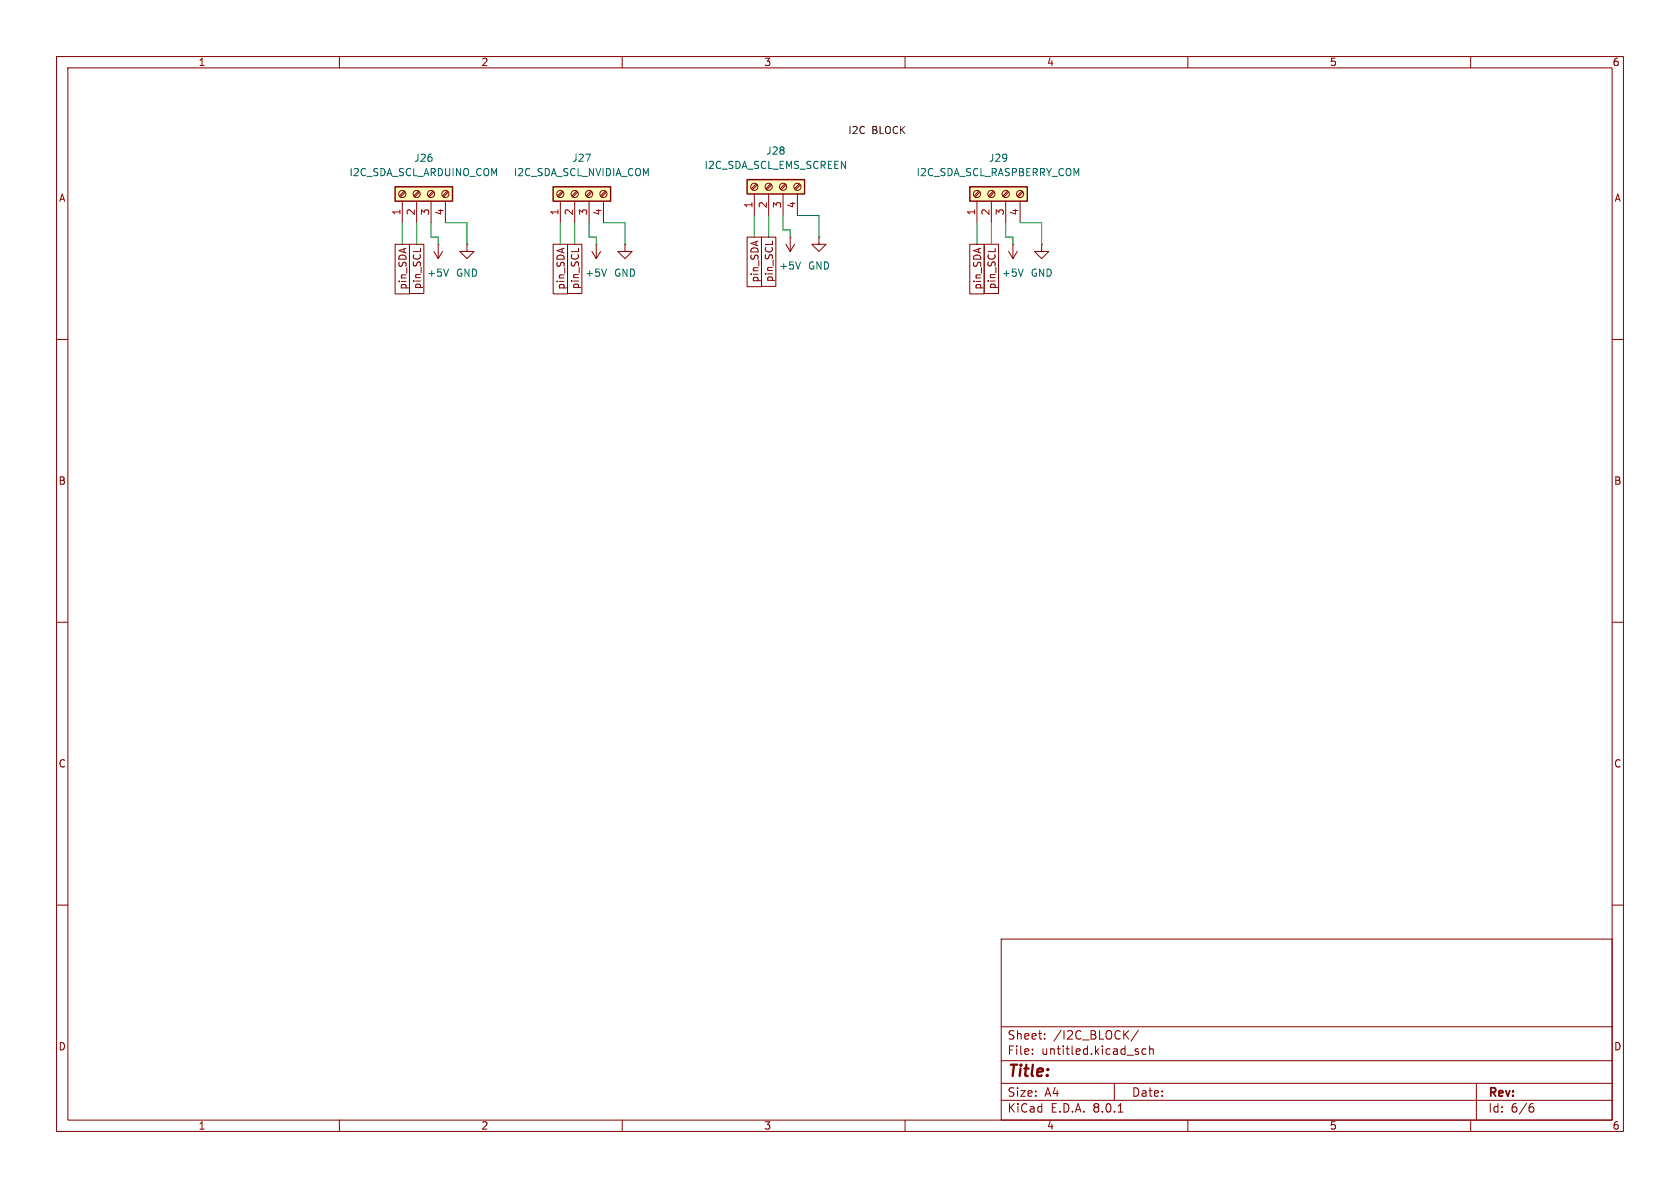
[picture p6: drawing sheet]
<svg xmlns="http://www.w3.org/2000/svg" width="297mm" height="210mm" viewBox="0 0 297 210" stroke-linecap="round" stroke-linejoin="round" font-family="sans-serif">
<g fill="none" stroke="#840000" stroke-width=".18">
<path d="M10 10h277v190h-277zM12 12h273v186h-273zM60 10v2M110 10v2M160 10v2M210 10v2M260 10v2M10 60h2M110.5 43.2v1.3h1.3l-1.3 1.2-1.3-1.2h1.3M110.5 43.2h.1M285 60h2M10 110h2"/>
<path d="M285 110h2M10 160h2M285 160h2M177 166h108v32h-108zM60 198v2M110 198v2M160 198v2M177 194.5h108M177 191.5h108M177 187.5h108M177 181.5h108M182.5 186.3v.1"/>
<path d="M182.5 185.5v.1M184.7 183.6v.1M184.7 182.8v.1M197 191.5v3M197.7 196.6h.8M201.2 186v.3M201.2 182.1l-1.2 2M202.6 185.5l-.4-.1-.3 .3v.4l.1 .2h.6M203.2 185.5l.3-.1 .3 .1 .1 .9M203.2 184.9v1.5M210 198v2M260 198v2"/>
<path d="M261 191.5v6.5M270.6 195.7h.3l.3 .3-.1 .5-.5 .1M271 195.1l-.4 .1"/>
</g>
<path d="M69.8 33h10.2v2.6h-10.2z" fill="#ffffc2"/>
<path d="M69.8 33h10.2v2.6h-10.2z" fill="none" stroke="#840000" stroke-width=".25"/>
<g fill="none" stroke="#840000" stroke-width=".18">
<path d="M71.1 35.6v3.8M71.5 33.8l-.9 .8M71.6 34l-.8 .8M73.7 35.6v3.8M74 33.8l-.8 .8M74.2 34l-.9 .8M76.2 35.6v3.8M76.5 33.8l-.8 .8M76.7 34l-.8 .8M78.7 35.6v3.8M79.1 33.8l-.9 .8M79.2 34l-.8 .8"/>
<path d="M76.7 44.5l.8 1.2M77.5 43.2h.1M77.5 43.2v2.5M78.2 44.5l-.7 1.2"/>
<circle cx="71.1" cy="34.3" r=".63"/>
<circle cx="73.7" cy="34.3" r=".63"/>
<circle cx="76.2" cy="34.3" r=".63"/>
<circle cx="78.7" cy="34.3" r=".63"/>
</g>
<path d="M79.3 47.6l-.4 1.2" fill="none" stroke="#006464" stroke-width=".18"/>
<path d="M97.8 33h10.1v2.6h-10.1z" fill="#ffffc2"/>
<path d="M97.8 33h10.1v2.6h-10.1z" fill="none" stroke="#840000" stroke-width=".25"/>
<g fill="none" stroke="#840000" stroke-width=".18">
<path d="M99.1 35.6v3.8M99.4 33.8l-.8 .8M99.6 34l-.9 .8M101.6 35.6v3.8M101.9 33.8l-.8 .8M102.1 34l-.8 .8M104.1 35.6v3.8M104.5 33.8l-.9 .8M104.6 34l-.8 .8M106.7 35.6v3.8M107 33.8l-.8 .8M107.2 34l-.9 .8"/>
<circle cx="99.1" cy="34.3" r=".63"/>
<circle cx="101.6" cy="34.3" r=".63"/>
<circle cx="104.1" cy="34.3" r=".63"/>
<circle cx="106.7" cy="34.3" r=".63"/>
</g>
<path d="M171.4 33h10.2v2.6h-10.2z" fill="#ffffc2"/>
<path d="M171.4 33h10.2v2.6h-10.2z" fill="none" stroke="#840000" stroke-width=".25"/>
<g fill="none" stroke="#840000" stroke-width=".18">
<path d="M172.7 35.6v3.8M173.1 33.8l-.9 .8M173.2 34l-.8 .8M175.3 35.6v3.8M175.6 33.8l-.8 .8M175.8 34l-.9 .8M177.8 35.6v3.8M178.1 33.8l-.8 .8M178.3 34l-.8 .8M180.3 35.6v3.8M180.7 33.8l-.9 .8M180.8 34l-.8 .8"/>
<path d="M82.5 43.2v1.3h1.3l-1.3 1.2-1.2-1.2h1.2M82.5 43.2h.1M104.6 44.5l.8 1.2M105.4 43.2h.1M105.4 43.2v2.5M106.2 44.5l-.8 1.2M178.3 44.5l.8 1.2M179.1 43.2h.1M179.1 43.2v2.5M179.8 44.5l-.7 1.2"/>
<circle cx="172.7" cy="34.3" r=".63"/>
<circle cx="175.3" cy="34.3" r=".63"/>
<circle cx="177.8" cy="34.3" r=".63"/>
<circle cx="180.3" cy="34.3" r=".63"/>
</g>
<path d="M107.2 47.6l-.4 1.2M180.9 47.6l-.4 1.2" fill="none" stroke="#006464" stroke-width=".18"/>
<path d="M132.1 31.8h10.1v2.5h-10.1z" fill="#ffffc2"/>
<path d="M132.1 31.8h10.1v2.5h-10.1z" fill="none" stroke="#840000" stroke-width=".25"/>
<g fill="none" stroke="#840000" stroke-width=".18">
<path d="M133.3 34.3v3.8M133.7 32.5l-.9 .9M133.9 32.7l-.9 .9M135.9 34.3v3.8M136.2 32.5l-.8 .9M136.4 32.7l-.8 .9M138.4 34.3v3.8M138.8 32.5l-.9 .9M138.9 32.7l-.8 .9M141 34.3v3.8M141.3 32.5l-.8 .9M141.5 32.7l-.9 .9"/>
<path d="M69.8 43.2h2.6v8.8h-2.6zM72.4 43.2h2.5v8.7h-2.5zM97.8 43.2h2.5v8.8h-2.5zM100.3 43.2h2.6v8.7h-2.6zM132.1 41.9h2.5v8.8h-2.5zM134.6 41.9h2.6v8.7h-2.6zM138.9 43.2l.8 1.3M139.7 41.9h.1M139.7 41.9v2.6M140.5 43.2l-.8 1.3M144.8 41.9v1.3h1.2l-1.2 1.3-1.3-1.3h1.3M144.8 41.9h.1"/>
<path d="M171.4 43.2h2.6v8.8h-2.6zM174 43.2h2.5v8.7h-2.5zM184.1 43.2v1.3h1.3l-1.3 1.2-1.2-1.2h1.2M184.1 43.2h.1"/>
<circle cx="133.3" cy="33" r=".63"/>
<circle cx="135.9" cy="33" r=".63"/>
<circle cx="138.4" cy="33" r=".63"/>
<circle cx="141" cy="33" r=".63"/>
</g>
<path d="M141.5 46.3l-.4 1.3" fill="none" stroke="#006464" stroke-width=".18"/>
<g fill="none" stroke="#009600" stroke-width=".18">
<path d="M71.1 39.4v3.8M73.7 39.4v3.8M76.2 39.4v2.5h1.3v1.3M78.7 39.4h3.8v3.8M99.1 39.4v3.8M101.6 39.4v3.8M104.1 39.4v2.5h1.3v1.3M106.7 39.4h3.8v3.8M133.3 38.1v3.8M135.9 38.1v3.8M138.4 38.1v2.5h1.3v1.3M141 38.1h3.8v3.8"/>
<path d="M172.7 39.4v3.8M175.3 39.4v3.8M177.8 39.4v2.5h1.3v1.3M180.3 39.4h3.8v3.8"/>
</g>
<text font-size="2.8" fill="#840000" x="178" y="190.9">Title:</text>
<g font-size="2.1" fill="#840000">
<text x="178" y="184">Sheet:</text>
<text x="186.2" y="184">/I2C_BLOCK/</text>
<text x="178" y="186.7">File:</text>
<text x="184.1" y="186.7">untitled.kicad_sch</text>
<text x="178" y="196.9">KiCad</text>
<text x="178" y="194.1">Size:</text>
<text x="184.7" y="194.1">A4</text>
<text x="185.7" y="196.9">E.D.A.</text>
<text x="193.3" y="196.9">8.0.1</text>
<text x="200" y="194.1">Date:</text>
<text x="263" y="194.3">Rev:</text>
<text x="263" y="196.9">Id:</text>
<text x="267.1" y="196.9">6/6</text>
</g>
<g font-size="1.8" fill="#840000">
<text x="35" y="11.9">1</text>
<text x="85" y="11.9">2</text>
<text x="135" y="11.9">3</text>
<text x="185" y="11.9">4</text>
<text x="235" y="11.9">5</text>
<text x="285" y="11.9">6</text>
<text x="10.3" y="35.9">A</text>
<text x="285.3" y="35.9">A</text>
<text x="72.1" y="51.3" transform="rotate(-90 72.1 51.3)">pin_SDA</text>
<text x="74.6" y="51.2" transform="rotate(-90 74.6 51.2)">pin_SCL</text>
<text x="100" y="51.3" transform="rotate(-90 100 51.3)">pin_SDA</text>
<text x="102.6" y="51.2" transform="rotate(-90 102.6 51.2)">pin_SCL</text>
<text x="134.3" y="50" transform="rotate(-90 134.3 50)">pin_SDA</text>
<text x="136.8" y="50" transform="rotate(-90 136.8 50)">pin_SCL</text>
<text x="173.7" y="51.3" transform="rotate(-90 173.7 51.3)">pin_SDA</text>
<text x="176.2" y="51.2" transform="rotate(-90 176.2 51.2)">pin_SCL</text>
<text x="10.3" y="85.9">B</text>
<text x="285.3" y="85.9">B</text>
<text x="10.3" y="135.9">C</text>
<text x="285.3" y="135.9">C</text>
<text x="10.3" y="185.9">D</text>
<text x="285.3" y="185.9">D</text>
<text x="35" y="199.9">1</text>
<text x="85" y="199.9">2</text>
<text x="135" y="199.9">3</text>
<text x="185" y="199.9">4</text>
<text x="235" y="199.9">5</text>
<text x="285" y="199.9">6</text>
</g>
<g font-size="1.8" fill="#0f0f0f">
<text x="149.9" y="23.8">I2C</text>
<text x="154.1" y="23.8">BLOCK</text>
</g>
<g font-size="1.8" fill="#006464">
<text x="73.1" y="28.8">J26</text>
<text x="101.1" y="28.8">J27</text>
<text x="135.4" y="27.5">J28</text>
<text x="174.7" y="28.8">J29</text>
<text x="61.7" y="31.3">I2C_SDA_SCL_ARDUINO_COM</text>
<text x="90.7" y="31.3">I2C_SDA_SCL_NVIDIA_COM</text>
<text x="124.4" y="30.1">I2C_SDA_SCL_EMS_SCREEN</text>
<text x="161.9" y="31.3">I2C_SDA_SCL_RASPBERRY_COM</text>
<text x="137.7" y="47.9">+5V</text>
<text x="142.7" y="47.9">GND</text>
<text x="75.4" y="49.1">+5V</text>
<text x="80.5" y="49.1">GND</text>
<text x="103.4" y="49.1">+5V</text>
<text x="108.5" y="49.1">GND</text>
<text x="177" y="49.1">+5V</text>
<text x="182.1" y="49.1">GND</text>
</g>
<g font-size="1.8" fill="#a90000">
<text x="70.9" y="38.2" transform="rotate(-90 70.9 38.2)">1</text>
<text x="73.4" y="38.2" transform="rotate(-90 73.4 38.2)">2</text>
<text x="75.9" y="38.2" transform="rotate(-90 75.9 38.2)">3</text>
<text x="78.5" y="38.2" transform="rotate(-90 78.5 38.2)">4</text>
<text x="98.8" y="38.2" transform="rotate(-90 98.8 38.2)">1</text>
<text x="101.3" y="38.2" transform="rotate(-90 101.3 38.2)">2</text>
<text x="103.9" y="38.2" transform="rotate(-90 103.9 38.2)">3</text>
<text x="106.4" y="38.2" transform="rotate(-90 106.4 38.2)">4</text>
<text x="133.1" y="36.9" transform="rotate(-90 133.1 36.9)">1</text>
<text x="135.6" y="36.9" transform="rotate(-90 135.6 36.9)">2</text>
<text x="138.2" y="36.9" transform="rotate(-90 138.2 36.9)">3</text>
<text x="140.7" y="36.9" transform="rotate(-90 140.7 36.9)">4</text>
<text x="172.5" y="38.2" transform="rotate(-90 172.5 38.2)">1</text>
<text x="175" y="38.2" transform="rotate(-90 175 38.2)">2</text>
<text x="177.5" y="38.2" transform="rotate(-90 177.5 38.2)">3</text>
<text x="180.1" y="38.2" transform="rotate(-90 180.1 38.2)">4</text>
</g>
</svg>
